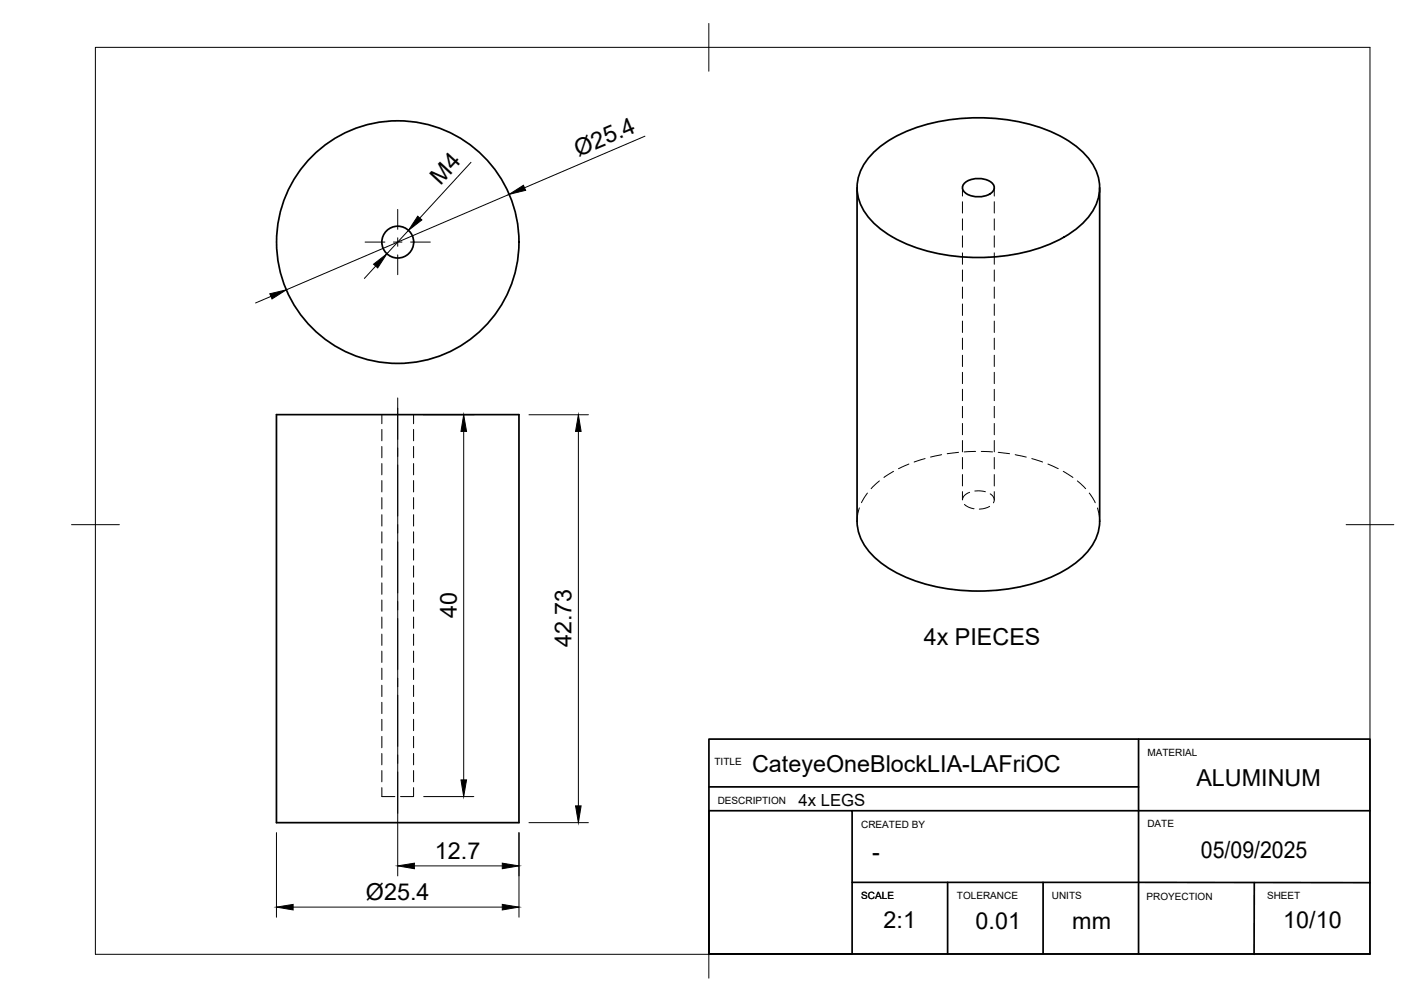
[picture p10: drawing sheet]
<svg xmlns="http://www.w3.org/2000/svg" width="297mm" height="210mm" viewBox="0 0 297 210" stroke-linecap="round" stroke-linejoin="round" font-family="sans-serif">
<!-- layer: Hidden -->
<g fill="none" stroke="#000" stroke-width=".21">
<path d="M201.6 39.3v1.8M208.3 39.3v1.8M201.6 42.3v2.3M201.6 45.8v2.4M201.6 49.4v2.4M201.6 53v2.4M201.6 56.6v2.3M208.3 42.3v2.3M208.3 45.8v2.4M208.3 49.4v2.4M208.3 53v2.4M208.3 56.6v2.3"/>
<path d="M201.6 60.1v2.4M201.6 63.7v2.4M201.6 67.3v2.4M201.6 70.8v2.4M201.6 74.4v2.4M201.6 78v2.4M208.3 60.1v2.4M208.3 63.7v2.4M208.3 67.3v2.4M208.3 70.8v2.4M208.3 74.4v2.4M208.3 78v2.4"/>
<path d="M80 86.9v1.9M80 90v2.3M80 93.5v2.4M80 97.1v2.4M86.6 86.9v1.9M86.6 90v2.3M86.6 93.5v2.4M86.6 97.1v2.4M187.2 98.7l-2 1.3M190.4 97.2l-2.2 1M193.8 96.1l-2.3 .7M197.3 95.2l-2.4 .6"/>
<path d="M200.8 94.8l-2.4 .3M201.6 81.5v2.4M201.6 85.1v2.4M201.6 88.7v2.4M201.6 92.3v2.4M201.6 95.8v2.4M201.6 99.4v2.4M204.4 94.6l-2.4 .1M205.5 94.6l2.4 .1M208.3 81.5v2.4M208.3 85.1v2.4M208.3 88.7v2.4"/>
<path d="M208.3 92.3v2.4M208.3 95.8v2.4M208.3 99.4v2.4M209.1 94.8l2.4 .3M212.7 95.2l2.3 .6M216.1 96.1l2.3 .7M219.5 97.2l2.2 1M222.7 98.7l2 1.3M80 100.7v2.4M80 104.2v2.4M80 107.8v2.4M80 111.4v2.4"/>
<path d="M80 115v2.3M80 118.5v2.4M86.6 100.7v2.4M86.6 104.2v2.4M86.6 107.8v2.4M86.6 111.4v2.4M86.6 115v2.3M86.6 118.5v2.4M180 106.4l-.3 1.1-.2 1.7M181.7 103.3l-1.2 2M184.2 100.7l-1.7 1.7M201.6 103v1.7"/>
<path d="M202 105.7l1 .6 1 .3M203.1 103.1l-1.1 .8-.4 .8M204.2 102.9l1.3-.1 .9 .2M207.3 106.1l-.8 .3-1.4 .3M207.4 103.5a1.36 1.36 0 0 1 .7 1.8M208.3 103v1.7M225.7 100.7l1.7 1.7M228.2 103.3l1.2 2M229.9 106.4l.3 1.1 .2 1.7M80 122.1v2.4M80 125.7v2.4M80 129.3v2.3"/>
<path d="M80 132.8v2.4M80 136.4v2.4M80 140v2.4M86.6 122.1v2.4M86.6 125.7v2.4M86.6 129.3v2.3M86.6 132.8v2.4M86.6 136.4v2.4M86.6 140v2.4M80 143.5v2.4M80 147.1v2.4M80 150.7v2.4"/>
<path d="M80 154.3v2.3M80 157.8v2.4M86.6 143.5v2.4M86.6 147.1v2.4M86.6 150.7v2.4M86.6 154.3v2.3M86.6 157.8v2.4M80 165v1.9h2.7M80 161.4v2.4M86.6 165v1.9h-2.7M86.6 161.4v2.4"/>
</g>
<!-- layer: Visible -->
<g fill="none" stroke="#000" stroke-width=".36">
<path d="M179.5 39.3v69.9a11.8 11.8 0 0 0 6 9.4 35.9 35.9 0 0 0 21.8 5.2 32.5 32.5 0 0 0 18.4-6.2 11.3 11.3 0 0 0 4.7-8.4v-69.9M182.8 32.1a27.4 27.4 0 0 1 15-6.8 40.6 40.6 0 0 1 23.5 2.8 17 17 0 0 1 8.2 7.5 9.4 9.4 0 0 1-2.5 10.9 27.4 27.4 0 0 1-14.9 6.9 40.6 40.6 0 0 1-23.5-2.9 17 17 0 0 1-8.2-7.5 9.4 9.4 0 0 1 2.4-10.9zM202.1 38.3a4.6 4.6 0 0 1 6 .4 1.63 1.63 0 0 1-1.4 2.2 4.5 4.5 0 0 1-4.9-1 1.25 1.25 0 0 1 .3-1.6zM57.9 86.9h50.8v85.4h-50.8z"/>
<circle cx="83.3" cy="50.7" r="25.4"/>
<circle cx="83.3" cy="50.7" r="3.3"/>
</g>
<!-- layer: BORDER -->
<path d="M20 9.9h267v190h-267zM148.5 4.9v10M15 109.9h10M282 109.9h10M148.5 194.9v10" fill="none" stroke="#000" stroke-width=".21"/>
<!-- layer: TITLEBLOCK -->
<path d="M148.5 154.8h138.5v45h-138.5zM238.5 154.8v45M148.5 169.8h30v30h-30zM148.5 164.8h90M178.5 169.8h108.5M178.5 184.8l108.5 .1M198.5 184.8v15M218.5 184.8v15M262.7 184.9v15" fill="none" stroke="#000" stroke-width=".36"/>
<!-- layer: Smart Centers -->
<g fill="none" stroke="#000" stroke-width=".21">
<path d="M76.5 50.7h4.1M82.4 50.7h1.8M83.3 43.9v4.1M83.3 49.8v1.8M83.3 53.4v4.1M86 50.7h4.1M83.3 83.4v8.6M83.3 93.8v1.8M83.3 97.4v10.7M83.3 109.9v1.8M83.3 113.5v10.7M83.3 126v1.8"/>
<path d="M83.3 129.6v10.7M83.3 142.1v1.7M83.3 145.6v10.8M83.3 158.1v1.8M83.3 161.7v8.7"/>
</g>
<!-- layer: FD_Dimensions -->
<g fill="none" stroke="#000" stroke-width=".21">
<path d="M98.7 34l-10.8 11.7M135.1 28.5l-25.2 10.8M78.7 55.7l-2.4 2.6M85.6 48.3l-4.6 4.9M106.7 40.7l-46.7 20M56.7 62.1l-3.2 1.4M83.3 85.5v98M88.8 86.9h10.5M97.1 90.4v73M110.8 86.9h12.5M121.2 90.4v78.4M57.9 174.4v17.7"/>
<path d="M88.8 166.9h10.5M108.7 174.4v17.7M110.8 172.3h12.5M61.4 190h43.8M86.8 181.4h18.4"/>
</g>
<path d="M106.7 40.7l2.9-1.9 .5 1.1zM78.3 55.3l2.7-2.1-1.9 2.9zM87.5 45.3l.9 .8-2.8 2.2zM56.5 61.5l3.5-.8-3 1.9zM97.1 86.9l.6 3.5h-1.1zM121.2 86.9l.5 3.5h-1.1zM96.6 163.4h1.1l-.6 3.5zM120.6 168.8h1.1l-.5 3.5zM57.9 190l3.5-.5v1.1zM83.3 181.4l3.5-.6v1.2zM105.2 180.8l3.5 .6-3.5 .6zM105.2 189.5l3.5 .5-3.5 .6z" fill="#000" stroke="#000" stroke-width=".21"/>
<g font-size="4.9">
<text x="121.2" y="32.8" transform="rotate(-23 121.2 32.8)">Ø25.4</text>
<text x="92.2" y="38.9" transform="rotate(-47 92.2 38.9)">M4</text>
<text x="95.7" y="129.5" transform="rotate(-90 95.7 129.5)">40</text>
<text x="119.7" y="135.6" transform="rotate(-90 119.7 135.6)">42.73</text>
<text x="193.5" y="135.2">4x PIECES</text>
<text x="157.5" y="161.7">CateyeOneBlockLIA-LAFriOC</text>
<text x="250.6" y="164.8">ALUMINUM</text>
<text x="91.1" y="180">12.7</text>
<text x="251.6" y="179.7">05/09/2025</text>
<text x="182.7" y="180.1">-</text>
<text x="76.7" y="188.5">Ø25.4</text>
<text x="185.1" y="194.4">2:1</text>
<text x="204.4" y="194.5">0.01</text>
<text x="224.6" y="194.6">mm</text>
<text x="268.8" y="194.5">10/10</text>
</g>
<text font-size="3.5" x="167.3" y="168.8">4x LEGS</text>
<g font-size="2.1">
<text x="149.7" y="160.2">TITLE</text>
<text x="240.3" y="158.3">MATERIAL</text>
<text x="150.3" y="168.4">DESCRIPTION</text>
<text x="180.4" y="173.4">CREATED BY</text>
<text x="240.3" y="173.3">DATE</text>
<text x="180.4" y="188.4">SCALE</text>
<text x="200.4" y="188.4">TOLERANCE</text>
<text x="220.3" y="188.4">UNITS</text>
<text x="240.2" y="188.5">PROYECTION</text>
<text x="265.4" y="188.4">SHEET</text>
</g>
</svg>
